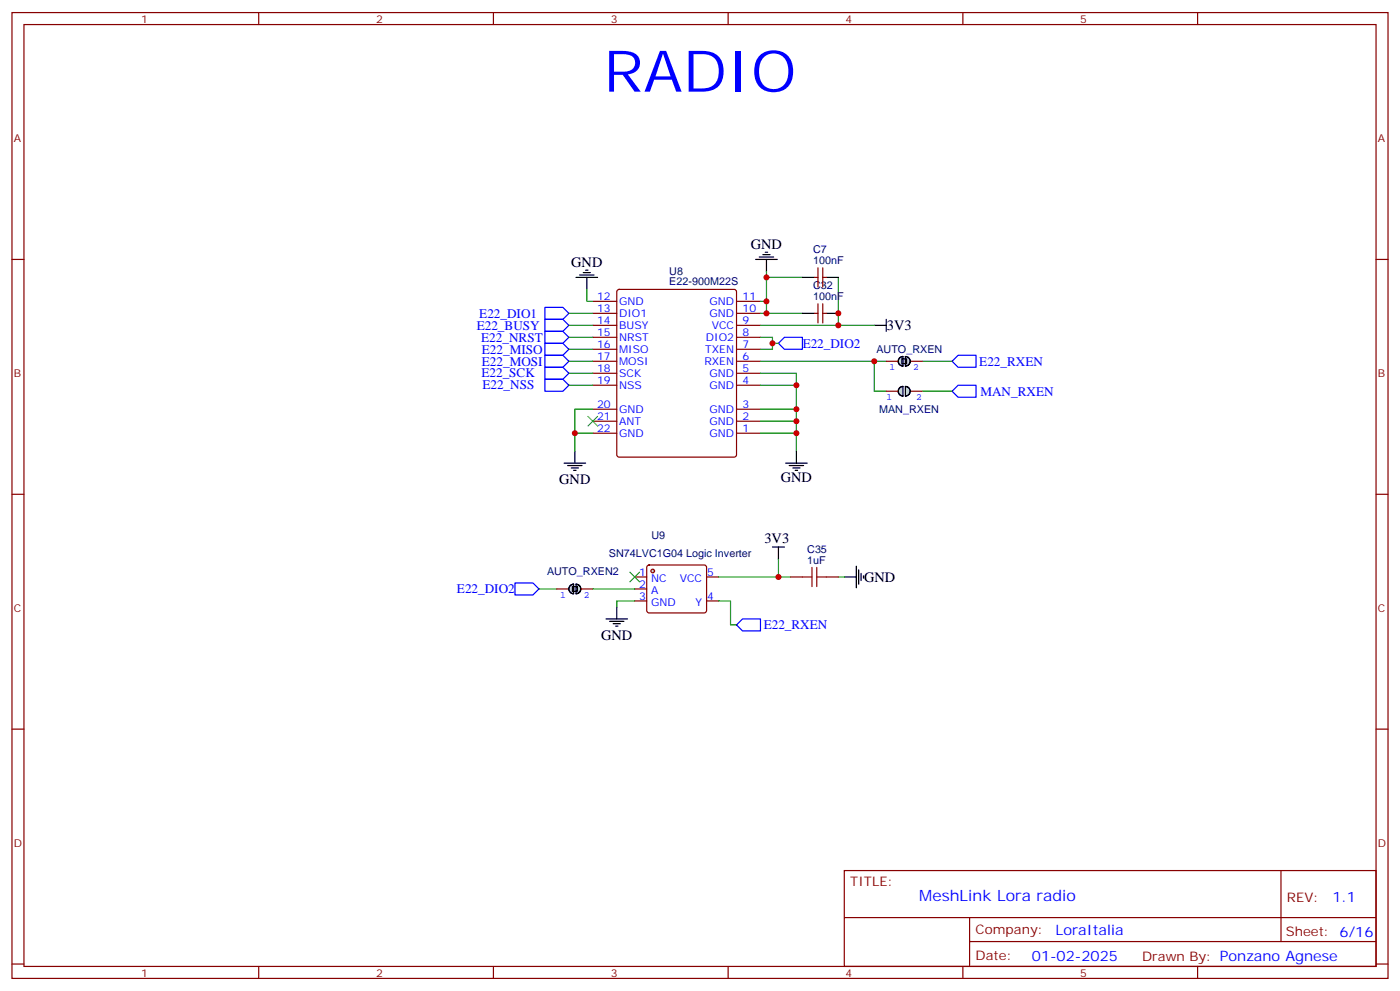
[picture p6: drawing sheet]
<svg xmlns="http://www.w3.org/2000/svg" width="412mm" height="292mm" viewBox="0 0 412 292" stroke-linecap="round" stroke-linejoin="round" font-family="sans-serif">
<g fill="none" stroke="#870000" stroke-width=".35">
<path d="M174.6 99.3h7.1M174.6 95.8h7.1M174.6 92.3h7.1M174.6 88.7h7.1M181.9 85.4l.5-.2h33.9l.5 .2 .2 .5v48l-.3 .5-.4 .2h-33.9l-.5-.2-.2-.5v-48zM217 99.3h7M217 95.8h7M217 92.3h7M217 88.7h7M174.6 113.4h7.1M174.6 109.9h7.1M174.6 106.4h7.1"/>
<path d="M174.6 102.8h7.1M217 113.4h7M217 109.9h7M217 106.4h7M217 102.8h7M174.6 127.5h7.1M174.6 124h7.1M174.6 120.5h7.1M217 127.5h7M217 124h7M217 120.5h7M190.7 166.5l.5-.2h16.2l.5 .2 .2 .5v12.7l-.2 .5-.5 .2h-16.2l-.5-.2-.2-.5v-12.7z"/>
</g>
<circle cx="192.3" cy="168.1" r=".53" fill="#ccc" stroke="#870000" stroke-width=".35"/>
<path d="M187 169.9h3.5M187 173.4h3.5M187 176.9h3.5M208.1 169.9h3.6M208.1 176.9h3.6" fill="none" stroke="#870000" stroke-width=".35"/>
<g fill="none" stroke="#000" stroke-width=".35">
<path d="M172.5 79.6h.7M222.6 76.4h6.4M223.7 75.7h4.2M224.7 75h2.1M225.4 74.3h.7M225.8 76.4v3.5M169.7 81.7h6.3M170.7 81h4.3M171.8 80.3h2.1M172.9 81.7v3.5M257.5 95.8h3.6M261.1 94v3.5"/>
<path d="M166.2 136.3h6.3M167.2 137.1h4.2M168.3 137.8h2.1M169 138.5h.7M169.3 132.8v3.5M231.4 136.3h6.4M232.5 137.1h4.2M233.5 137.8h2.2M234.2 138.5h.7M234.6 132.8v3.5M181.7 178.7v3.5M227.5 161h3.6"/>
<path d="M229.3 161v3.6M248.7 169.9h3.5M252.2 166.7v6.3M252.9 167.7v4.3M253.6 168.8v2.1M254.4 169.5v.7M178.5 182.2h6.4M179.6 182.9h4.2M180.6 183.6h2.1M181.3 184.3h.7"/>
</g>
<g fill="none" stroke="#008700" stroke-width=".35">
<path d="M225.8 79.9v8.8h-1.8M167.6 95.8h7M167.6 92.3h7M167.6 99.3h7M172.9 85.2v3.5h1.7M224 99.3h3.5v3.5h-3.5M224 95.8h33.5M225.8 88.7v3.6h10.6M225.8 81.7h10.6M246.9 81.7v14.1M167.6 102.8h7M167.6 106.4h7"/>
<path d="M167.6 109.9h7M167.6 113.4h7M224 109.9h10.6v3.5h-10.6M224 106.4h37.1M227.5 101.1h1.8M234.6 113.4v7.1M257.5 106.4v8.8h3.6M271.6 106.4h8.9M271.6 115.2h8.9M174.6 127.5h-5.3v5.3M174.6 120.5h-5.3v7M224 120.5h10.6v12.3"/>
<path d="M224 124h10.6M224 127.5h10.6M158.7 173.4h5.3M174.6 173.4h12.4M187 176.9h-5.3v1.8M211.7 176.9h3.5v7.1h1.8M229.3 164.6v5.3h-17.6M229.3 169.9h3.5M246.9 169.9h1.8"/>
</g>
<path d="M160.5 90.5h5.3l1.8 1.8-1.8 1.7h-5.3zM160.5 94h5.3l1.8 1.8-1.8 1.7h-5.3zM160.5 97.5h5.3l1.8 1.8-1.8 1.8h-5.3zM231.1 99.3h5.3v3.5h-5.3l-1.8-1.7zM160.5 101.1h5.3l1.8 1.7-1.8 1.8h-5.3zM160.5 104.6h5.3l1.8 1.8-1.8 1.7h-5.3zM160.5 108.1h5.3l1.8 1.8-1.8 1.8h-5.3zM160.5 111.7h5.3l1.8 1.7-1.8 1.8h-5.3zM282.2 104.6h5.3v3.5h-5.3l-1.7-1.7zM282.2 113.4h5.3v3.5h-5.3l-1.7-1.7zM151.7 171.6h5.3l1.7 1.8-1.7 1.8h-5.3zM218.7 182.2h5.3v3.5h-5.3l-1.7-1.7z" fill="none" stroke="#00f" stroke-width=".35"/>
<path d="M173.2 122.6l2.8 2.8M176 122.6l-2.8 2.8M185.6 168.5l2.8 2.8M188.4 168.5l-2.8 2.8" fill="none" stroke="#3c3" stroke-width=".35"/>
<g fill="#ccc" stroke="#000" stroke-width=".35">
<path d="M264.9 105.5l1.1-.5v2.8a1.41 1.41 0 0 1-1.3-.8 1.41 1.41 0 0 1 .2-1.5z"/>
<path d="M266.7 105a1.41 1.41 0 0 1 1.4 1.4 1.41 1.41 0 0 1-1.4 1.4z"/>
<path d="M265.6 105.7h1.5v1.4h-1.5z"/>
</g>
<path d="M261.1 106.4h3.5M268.1 106.4h3.5" fill="none" stroke="#870000" stroke-width=".35"/>
<path d="M264.9 105.5l1.1-.5v2.8a1.41 1.41 0 0 1-1.3-.8 1.41 1.41 0 0 1 .2-1.5zM266.7 105a1.41 1.41 0 0 1 1.4 1.4 1.41 1.41 0 0 1-1.4 1.4z" fill="none" stroke="#000" stroke-width=".35"/>
<g fill="#ccc" stroke="#000" stroke-width=".35">
<path d="M168.1 172.3l.9-.3v2.8a1.41 1.41 0 0 1-1.4-1 1.41 1.41 0 0 1 .5-1.5z"/>
<path d="M169.7 172a1.41 1.41 0 0 1 1.4 1.4 1.41 1.41 0 0 1-1.4 1.4z"/>
<path d="M168.6 172.7h1.4v1.4h-1.4z"/>
</g>
<path d="M164 173.4h3.6M171.1 173.4h3.5" fill="none" stroke="#870000" stroke-width=".35"/>
<path d="M168.1 172.3l.9-.3v2.8a1.41 1.41 0 0 1-1.4-1 1.41 1.41 0 0 1 .5-1.5zM169.7 172a1.41 1.41 0 0 1 1.4 1.4 1.41 1.41 0 0 1-1.4 1.4z" fill="none" stroke="#000" stroke-width=".35"/>
<g fill="#ccc" stroke="#000" stroke-width=".35">
<path d="M265.2 114l.8-.2v2.8a1.41 1.41 0 0 1-1.3-1 1.41 1.41 0 0 1 .5-1.6z"/>
<path d="M266.7 113.8a1.41 1.41 0 0 1 1.4 1.4 1.41 1.41 0 0 1-1.4 1.4z"/>
</g>
<g fill="none" stroke="#870000" stroke-width=".35">
<path d="M3.5 3.7h405.4v284.3h-405.4zM7.1 7.2h398.2v277.3h-398.2zM76.2 3.7v3.5M145.3 3.7v3.5M214.5 3.7v3.5M283.6 3.7v3.5M352.8 3.7v3.5M3.5 76.4h3.6M240.9 78.8v5.7M242.4 78.8v5.7M405.3 76.4h3.6M239.9 92.3h1"/>
<path d="M239.9 81.7h1M240.9 89.4v5.7M242.4 89.4v5.7M242.4 92.3h1M242.4 81.7h1M261.1 115.2h3.5M268.1 115.2h3.5M3.5 145.5h3.6M405.3 145.5h3.6M232.8 169.9h3.6M243.4 169.9h3.5M3.5 214.7h3.6"/>
<path d="M405.3 214.7h3.6M248.7 256.3h156.6v28.2h-156.6zM377.3 256.3v20.9M248.7 270.1h156.5M285.6 277.2h119.6M285.6 270.1v14.2M3.5 283.8h3.6M76.2 284.5v3.5M145.3 284.5v3.5M214.5 284.5v3.5M283.6 284.5v3.5M352.8 284.5v3.5"/>
<path d="M405.3 283.8h3.6"/>
</g>
<path d="M236.4 92.3h3.5M236.4 81.7h3.5M243.4 92.3h3.5M243.4 81.7h3.5M265.2 114l.8-.2v2.8a1.41 1.41 0 0 1-1.3-1 1.41 1.41 0 0 1 .5-1.6zM266.7 113.8a1.41 1.41 0 0 1 1.4 1.4 1.41 1.41 0 0 1-1.4 1.4z" fill="none" stroke="#000" stroke-width=".35"/>
<path d="M236.4 169.9h2.8M239.2 167v5.7M240.6 169.9h2.8M240.6 167v5.7" fill="none" stroke="#a10000" stroke-width=".35"/>
<path d="M224 92.3h1.8" fill="none" stroke="#008700" stroke-width=".35"/>
<g fill="#c00">
<circle cx="234.6" cy="124" r=".88"/>
<circle cx="234.6" cy="127.5" r=".88"/>
<circle cx="234.6" cy="120.5" r=".88"/>
<circle cx="234.6" cy="113.4" r=".88"/>
<circle cx="169.3" cy="127.5" r=".88"/>
<circle cx="229.3" cy="169.9" r=".88"/>
<circle cx="227.5" cy="101.1" r=".88"/>
<circle cx="257.5" cy="106.4" r=".88"/>
<circle cx="225.8" cy="81.7" r=".88"/>
<circle cx="225.8" cy="88.7" r=".88"/>
<circle cx="246.9" cy="95.8" r=".88"/>
<circle cx="246.9" cy="92.3" r=".88"/>
<circle cx="225.8" cy="92.3" r=".88"/>
</g>
<text font-size="16.9" fill="#00f" x="177.8" y="27">RADIO</text>
<text font-size="4.6" fill="#00f" x="270.8" y="265.3">MeshLink Lora radio</text>
<g font-size="4.2">
<text x="221.2" y="73.2">GND</text>
<text x="168.3" y="78.5">GND</text>
<text x="261.2" y="97.2">3V3</text>
<text x="164.7" y="142.4">GND</text>
<text x="230" y="142">GND</text>
<text x="225.2" y="160">3V3</text>
<text x="254.5" y="171.3">GND</text>
<text x="177.1" y="188.3">GND</text>
</g>
<g font-size="4.2" fill="#00f">
<text x="392.5" y="265.6">1.1</text>
<text x="310.9" y="275.1">LoraItalia</text>
<text x="304" y="282.9">01-02-2025</text>
</g>
<g font-size="3.9" fill="#00f">
<text x="141.2" y="93.5">E22_DIO1</text>
<text x="140.4" y="97.1">E22_BUSY</text>
<text x="141.8" y="100.6">E22_NRST</text>
<text x="142" y="104.1">E22_MISO</text>
<text x="142" y="107.6">E22_MOSI</text>
<text x="236.4" y="102.4">E22_DIO2</text>
<text x="288.5" y="107.7">E22_RXEN</text>
<text x="141.8" y="111.1">E22_SCK</text>
<text x="142.1" y="114.7">E22_NSS</text>
<text x="288.8" y="116.5">MAN_RXEN</text>
<text x="134.6" y="174.7">E22_DIO2</text>
<text x="225" y="185.3">E22_RXEN</text>
</g>
<g font-size="3.9" fill="#800">
<text x="250.5" y="260.9">TITLE:</text>
<text x="379.1" y="265.6">REV:</text>
<text x="287.4" y="275.1">Company:</text>
<text x="378.7" y="275.7">Sheet: 6/16</text>
<text x="287.4" y="282.8">Date:</text>
<text x="336.4" y="282.8">Drawn By: Ponzano Agnese</text>
</g>
<g font-size="3.2" fill="#800">
<text x="41.6" y="6.7">1</text>
<text x="110.8" y="6.7">2</text>
<text x="179.9" y="6.7">3</text>
<text x="249.1" y="6.7">4</text>
<text x="318.2" y="6.7">5</text>
<text x="4.1" y="41.8">A</text>
<text x="405.9" y="41.8">A</text>
<text x="4.1" y="110.9">B</text>
<text x="405.9" y="110.9">B</text>
<text x="4.1" y="180.1">C</text>
<text x="405.9" y="180.1">C</text>
<text x="4.1" y="249.2">D</text>
<text x="405.9" y="249.2">D</text>
<text x="41.6" y="287.5">1</text>
<text x="110.8" y="287.5">2</text>
<text x="179.9" y="287.5">3</text>
<text x="249.1" y="287.5">4</text>
<text x="318.2" y="287.5">5</text>
</g>
<g font-size="3.2" fill="#000080">
<text x="239.5" y="77.8">100nF</text>
<text x="239.5" y="74.6">C7</text>
<text x="197.2" y="80.9">U8</text>
<text x="197.2" y="84">E22-900M22S</text>
<text x="239.5" y="88.4">100nF</text>
<text x="239.5" y="85.2">C32</text>
<text x="258.2" y="103.9">AUTO_RXEN</text>
<text x="259" y="121.6">MAN_RXEN</text>
<text x="191.9" y="158.7">U9</text>
<text x="179.4" y="163.9">SN74LVC1G04 Logic Inverter</text>
<text x="237.8" y="166">1uF</text>
<text x="237.8" y="162.9">C35</text>
<text x="161.1" y="169.3">AUTO_RXEN2</text>
</g>
<g font-size="3.2" fill="#00f">
<text x="175.9" y="88.4">12</text>
<text x="182.4" y="89.8">GND</text>
<text x="209" y="89.8">GND</text>
<text x="218.7" y="88.4">11</text>
<text x="175.9" y="95.4">14</text>
<text x="175.9" y="91.9">13</text>
<text x="182.4" y="93.3">DIO1</text>
<text x="209" y="93.3">GND</text>
<text x="218.7" y="91.9">10</text>
<text x="218.7" y="95.4">9</text>
<text x="175.9" y="99">15</text>
<text x="182.4" y="100.4">NRST</text>
<text x="182.4" y="96.8">BUSY</text>
<text x="208" y="100.4">DIO2</text>
<text x="209.7" y="96.8">VCC</text>
<text x="218.7" y="99">8</text>
<text x="175.9" y="106">17</text>
<text x="175.9" y="102.5">16</text>
<text x="182.4" y="107.4">MOSI</text>
<text x="182.4" y="103.9">MISO</text>
<text x="207.5" y="107.4">RXEN</text>
<text x="207.7" y="103.9">TXEN</text>
<text x="218.7" y="102.5">7</text>
<text x="218.7" y="106">6</text>
<text x="175.9" y="113.1">19</text>
<text x="175.9" y="109.5">18</text>
<text x="182.4" y="110.9">SCK</text>
<text x="209" y="110.9">GND</text>
<text x="218.7" y="109.5">5</text>
<text x="218.7" y="113.1">4</text>
<text x="182.4" y="114.5">NSS</text>
<text x="209" y="114.5">GND</text>
<text x="175.9" y="123.6">21</text>
<text x="175.9" y="120.1">20</text>
<text x="182.4" y="125.1">ANT</text>
<text x="182.4" y="121.5">GND</text>
<text x="209" y="121.5">GND</text>
<text x="209" y="125.1">GND</text>
<text x="218.7" y="120.1">3</text>
<text x="218.7" y="123.6">2</text>
<text x="175.9" y="127.2">22</text>
<text x="182.4" y="128.6">GND</text>
<text x="209" y="128.6">GND</text>
<text x="218.7" y="127.2">1</text>
<text x="188.3" y="169.5">1</text>
<text x="188.3" y="173">2</text>
<text x="191.8" y="171.3">NC</text>
<text x="200.2" y="171.3">VCC</text>
<text x="208.3" y="169.5">5</text>
<text x="188.3" y="176.6">3</text>
<text x="191.8" y="174.8">A</text>
<text x="191.8" y="178.3">GND</text>
<text x="204.9" y="178.3">Y</text>
<text x="208.3" y="176.6">4</text>
</g>
<g font-size="2.8" fill="#00f">
<text x="262" y="109">1</text>
<text x="269" y="109">2</text>
<text x="261.1" y="117.8">1</text>
<text x="269.9" y="117.8">2</text>
<text x="165" y="176">1</text>
<text x="172" y="176">2</text>
</g>
</svg>
